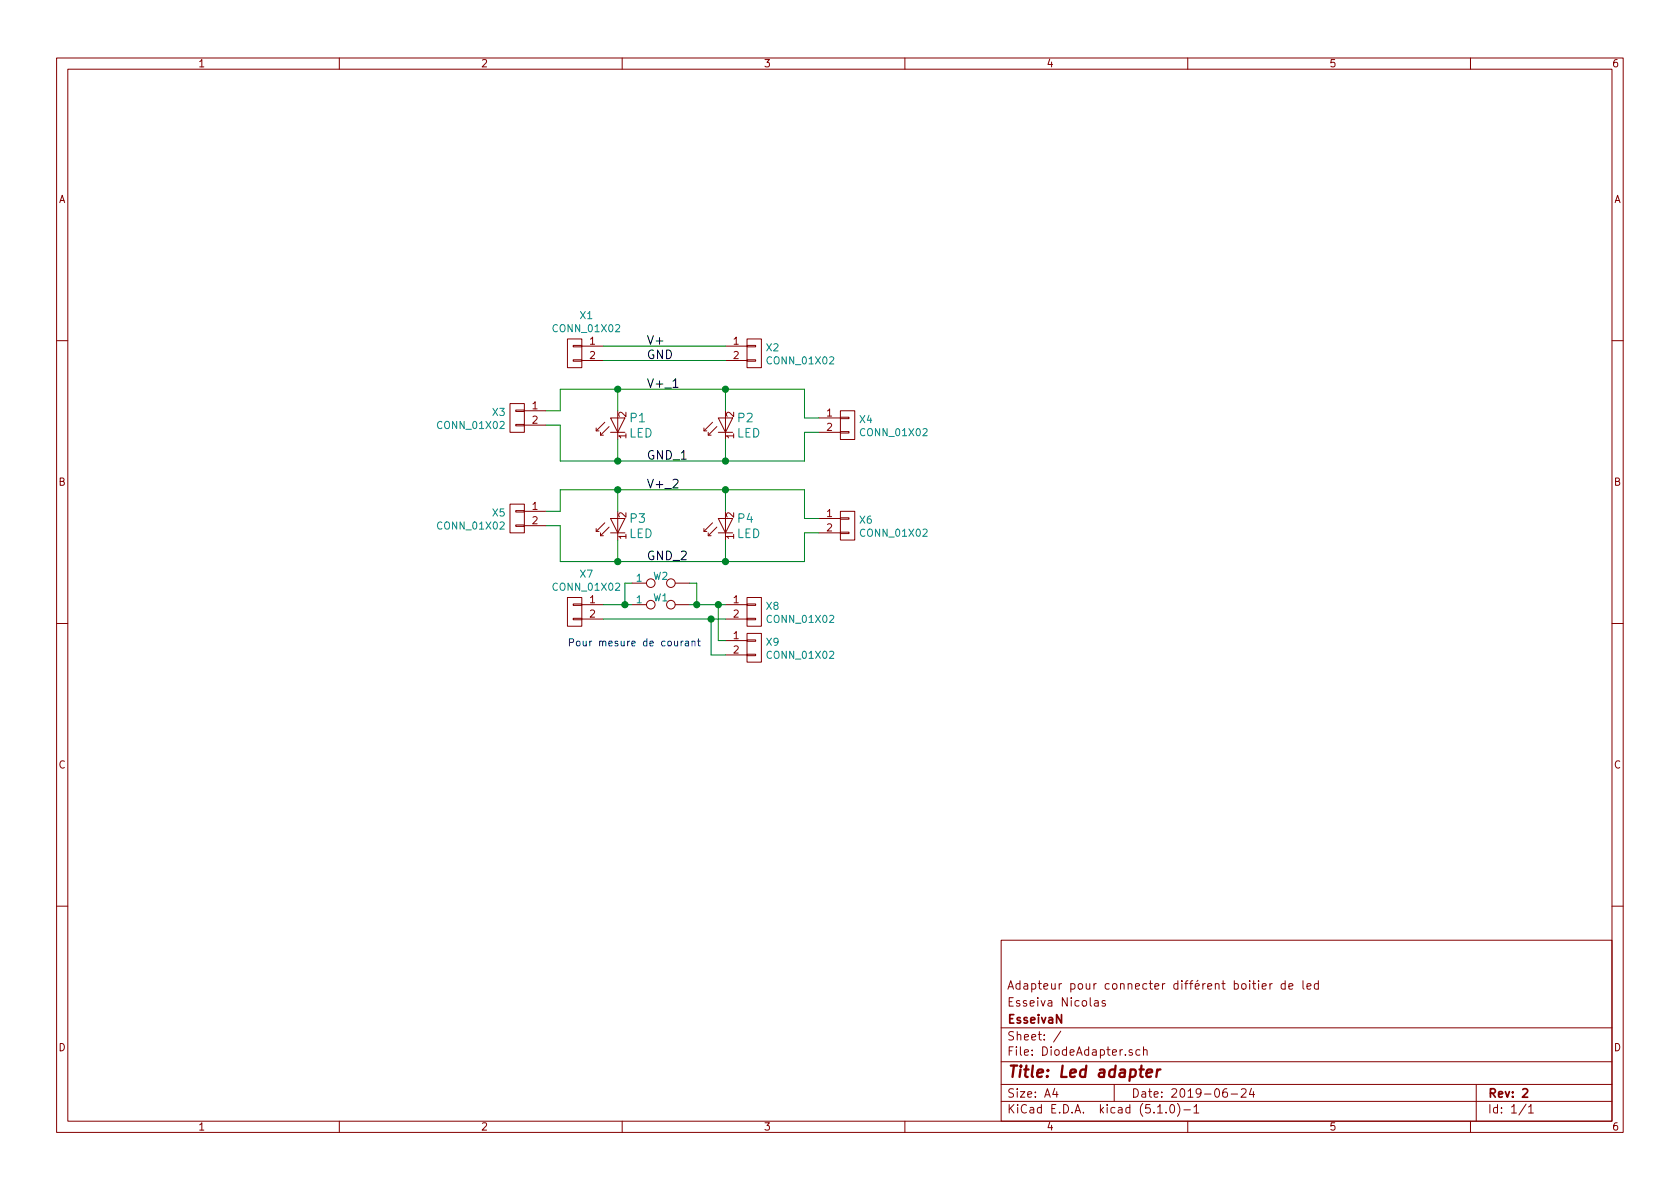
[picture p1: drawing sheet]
EESchema Schematic File Version 4
LIBS:DiodeAdapter-cache
EELAYER 29 0
EELAYER END
$Descr A4 11693 8268
encoding utf-8
Sheet 1 1
Title "Led adapter"
Date "2019-06-24"
Rev "2"
Comp "EsseivaN"
Comment1 "Esseiva Nicolas"
Comment2 "Adapteur pour connecter différent boitier de led"
Comment3 ""
Comment4 ""
$EndDescr
$Comp
L 0EsseivaN_Lib:CONN_01X02 X2
U 1 1
P 5250 2450
F 0 "X2" H 5328 2491 50  0000 L CNN
F 1 "CONN_01X02" H 5328 2400 50  0000 L CNN
F 2 "0EsseivaN_Lib:Pin_Header_Straight_1x02_Pitch2.54mm" H 5250 2400 50  0001 C CNN
F 3 "" H 5250 2400 50  0000 C CNN
	1    5250 2450
	1    0    0    -1  
$EndComp
$Comp
L 0EsseivaN_Lib:CONN_01X02 X3
U 1 1
P 3600 2900
F 0 "X3" H 3677 2941 50  0000 L CNN
F 1 "CONN_01X02" H 3677 2850 50  0000 L CNN
F 2 "0EsseivaN_Lib:Pin_Header_Straight_1x02_Pitch2.54mm" H 3600 2850 50  0001 C CNN
F 3 "" H 3600 2850 50  0000 C CNN
	1    3600 2900
	-1   0    0    -1  
$EndComp
$Comp
L 0EsseivaN_Lib:LED P1
U 1 1
P 4300 2950
F 0 "P1" V 4247 3028 60  0000 L CNN
F 1 "LED" V 4353 3028 60  0000 L CNN
F 2 "0EsseivaN_Lib:LED_LH351D" H 4300 2950 60  0001 C CNN
F 3 "" H 4300 2950 60  0000 C CNN
	1    4300 2950
	0    1    1    0   
$EndComp
$Comp
L 0EsseivaN_Lib:LED P3
U 1 1
P 4300 3650
F 0 "P3" V 4247 3728 60  0000 L CNN
F 1 "LED" V 4353 3728 60  0000 L CNN
F 2 "0EsseivaN_Lib:LED_LH351D" H 4300 3650 60  0001 C CNN
F 3 "" H 4300 3650 60  0000 C CNN
	1    4300 3650
	0    1    1    0   
$EndComp
$Comp
L 0EsseivaN_Lib:LED P2
U 1 1
P 5050 2950
F 0 "P2" V 4997 3028 60  0000 L CNN
F 1 "LED" V 5103 3028 60  0000 L CNN
F 2 "0EsseivaN_Lib:LED_LITTLE_STAR" H 5050 2950 60  0001 C CNN
F 3 "" H 5050 2950 60  0000 C CNN
	1    5050 2950
	0    1    1    0   
$EndComp
$Comp
L 0EsseivaN_Lib:LED P4
U 1 1
P 5050 3650
F 0 "P4" V 4997 3728 60  0000 L CNN
F 1 "LED" V 5103 3728 60  0000 L CNN
F 2 "0EsseivaN_Lib:LED_XQ_D" H 5050 3650 60  0001 C CNN
F 3 "" H 5050 3650 60  0000 C CNN
	1    5050 3650
	0    1    1    0   
$EndComp
Text Label 4500 2700 0    60   ~ 0
V+_1
Text Label 4500 3400 0    60   ~ 0
V+_2
Text Label 4500 2500 0    60   ~ 0
GND
Wire Wire Line
	3800 2950 3900 2950
$Comp
L 0EsseivaN_Lib:CONN_01X02 X1
U 1 1
P 4000 2450
F 0 "X1" H 3917 2715 50  0000 C CNN
F 1 "CONN_01X02" H 3917 2624 50  0000 C CNN
F 2 "0EsseivaN_Lib:Pin_Header_Angled_1x02_Pitch2.54mm" H 4000 2400 50  0001 C CNN
F 3 "" H 4000 2400 50  0000 C CNN
	1    4000 2450
	-1   0    0    -1  
$EndComp
Text Label 4500 3200 0    60   ~ 0
GND_1
Text Label 4500 3900 0    60   ~ 0
GND_2
Text Label 4500 2400 0    60   ~ 0
V+
Wire Wire Line
	4200 2400 5050 2400
Wire Wire Line
	4200 2500 5050 2500
Wire Wire Line
	3800 2850 3900 2850
$Comp
L 0EsseivaN_Lib:CONN_01X02 X4
U 1 1
P 5900 2950
F 0 "X4" H 5978 2991 50  0000 L CNN
F 1 "CONN_01X02" H 5978 2900 50  0000 L CNN
F 2 "0EsseivaN_Lib:Pin_Header_Straight_1x02_Pitch2.54mm" H 5900 2900 50  0001 C CNN
F 3 "" H 5900 2900 50  0000 C CNN
	1    5900 2950
	1    0    0    -1  
$EndComp
Wire Wire Line
	5700 3000 5600 3000
Wire Wire Line
	5600 2900 5700 2900
Wire Wire Line
	5600 2700 5050 2700
Wire Wire Line
	3900 2700 3900 2850
Wire Wire Line
	5600 2700 5600 2900
Wire Wire Line
	4300 2850 4300 2700
Connection ~ 4300 2700
Wire Wire Line
	4300 2700 3900 2700
Wire Wire Line
	5050 2850 5050 2700
Connection ~ 5050 2700
Wire Wire Line
	5050 2700 4300 2700
Wire Wire Line
	5600 3200 5050 3200
Wire Wire Line
	3900 2950 3900 3200
Wire Wire Line
	5600 3000 5600 3200
Wire Wire Line
	4300 3050 4300 3200
Connection ~ 4300 3200
Wire Wire Line
	4300 3200 3900 3200
Wire Wire Line
	5050 3050 5050 3200
Connection ~ 5050 3200
Wire Wire Line
	5050 3200 4300 3200
$Comp
L 0EsseivaN_Lib:CONN_01X02 X5
U 1 1
P 3600 3600
F 0 "X5" H 3677 3641 50  0000 L CNN
F 1 "CONN_01X02" H 3677 3550 50  0000 L CNN
F 2 "0EsseivaN_Lib:Pin_Header_Straight_1x02_Pitch2.54mm" H 3600 3550 50  0001 C CNN
F 3 "" H 3600 3550 50  0000 C CNN
	1    3600 3600
	-1   0    0    -1  
$EndComp
Wire Wire Line
	3800 3650 3900 3650
Wire Wire Line
	3800 3550 3900 3550
$Comp
L 0EsseivaN_Lib:CONN_01X02 X6
U 1 1
P 5900 3650
F 0 "X6" H 5978 3691 50  0000 L CNN
F 1 "CONN_01X02" H 5978 3600 50  0000 L CNN
F 2 "0EsseivaN_Lib:Pin_Header_Straight_1x02_Pitch2.54mm" H 5900 3600 50  0001 C CNN
F 3 "" H 5900 3600 50  0000 C CNN
	1    5900 3650
	1    0    0    -1  
$EndComp
Wire Wire Line
	5700 3700 5600 3700
Wire Wire Line
	5600 3600 5700 3600
Wire Wire Line
	5600 3400 5050 3400
Wire Wire Line
	3900 3400 3900 3550
Wire Wire Line
	5600 3400 5600 3600
Wire Wire Line
	4300 3550 4300 3400
Connection ~ 4300 3400
Wire Wire Line
	4300 3400 3900 3400
Wire Wire Line
	5050 3550 5050 3400
Connection ~ 5050 3400
Wire Wire Line
	5050 3400 4300 3400
Wire Wire Line
	5600 3900 5050 3900
Wire Wire Line
	3900 3650 3900 3900
Wire Wire Line
	5600 3700 5600 3900
Wire Wire Line
	4300 3750 4300 3900
Connection ~ 4300 3900
Wire Wire Line
	4300 3900 3900 3900
Wire Wire Line
	5050 3750 5050 3900
Connection ~ 5050 3900
Wire Wire Line
	5050 3900 4300 3900
$Comp
L 0EsseivaN_Lib:CONN_01X02 X7
U 1 1
P 4000 4250
F 0 "X7" H 3917 4515 50  0000 C CNN
F 1 "CONN_01X02" H 3917 4424 50  0000 C CNN
F 2 "0EsseivaN_Lib:Pin_Header_Angled_1x02_Pitch2.54mm" H 4000 4200 50  0001 C CNN
F 3 "" H 4000 4200 50  0000 C CNN
	1    4000 4250
	-1   0    0    -1  
$EndComp
$Comp
L 0EsseivaN_Lib:CONN_01X02 X8
U 1 1
P 5250 4250
F 0 "X8" H 5328 4291 50  0000 L CNN
F 1 "CONN_01X02" H 5328 4200 50  0000 L CNN
F 2 "0EsseivaN_Lib:Pin_Header_Angled_1x02_Pitch2.54mm_reverse" H 5250 4200 50  0001 C CNN
F 3 "" H 5250 4200 50  0000 C CNN
	1    5250 4250
	1    0    0    -1  
$EndComp
$Comp
L 0EsseivaN_Lib:TEST_2P W1
U 1 1
P 4600 4200
F 0 "W1" H 4600 4250 50  0000 C CNN
F 1 "TEST_2P" H 4600 4130 50  0001 C CNN
F 2 "0EsseivaN_Lib:Pin_Header_Straight_1x02_Pitch2.54mm" H 4600 4200 50  0001 C CNN
F 3 "" H 4600 4200 50  0000 C CNN
	1    4600 4200
	1    0    0    -1  
$EndComp
Wire Wire Line
	4200 4200 4350 4200
Wire Wire Line
	4800 4200 4850 4200
Wire Wire Line
	4200 4300 4950 4300
Text Notes 3950 4500 0    50   ~ 0
Pour mesure de courant
$Comp
L 0EsseivaN_Lib:CONN_01X02 X9
U 1 1
P 5250 4500
F 0 "X9" H 5328 4541 50  0000 L CNN
F 1 "CONN_01X02" H 5328 4450 50  0000 L CNN
F 2 "0EsseivaN_Lib:Pin_Header_Straight_1x02_Pitch2.54mm" H 5250 4450 50  0001 C CNN
F 3 "" H 5250 4450 50  0000 C CNN
	1    5250 4500
	1    0    0    -1  
$EndComp
Wire Wire Line
	5050 4450 5000 4450
Wire Wire Line
	5000 4450 5000 4200
Connection ~ 5000 4200
Wire Wire Line
	5000 4200 5050 4200
Wire Wire Line
	5050 4550 4950 4550
Wire Wire Line
	4950 4550 4950 4300
Connection ~ 4950 4300
Wire Wire Line
	4950 4300 5050 4300
$Comp
L 0EsseivaN_Lib:TEST_2P W2
U 1 1
P 4600 4050
F 0 "W2" H 4600 4100 50  0000 C CNN
F 1 "TEST_2P" H 4600 3980 50  0001 C CNN
F 2 "0EsseivaN_Lib:Pin_Header_Straight_1x02_Pitch2.54mm" H 4600 4050 50  0001 C CNN
F 3 "" H 4600 4050 50  0000 C CNN
	1    4600 4050
	1    0    0    -1  
$EndComp
Wire Wire Line
	4400 4050 4350 4050
Wire Wire Line
	4350 4050 4350 4200
Connection ~ 4350 4200
Wire Wire Line
	4350 4200 4400 4200
Wire Wire Line
	4800 4050 4850 4050
Wire Wire Line
	4850 4050 4850 4200
Connection ~ 4850 4200
Wire Wire Line
	4850 4200 5000 4200
$EndSCHEMATC
